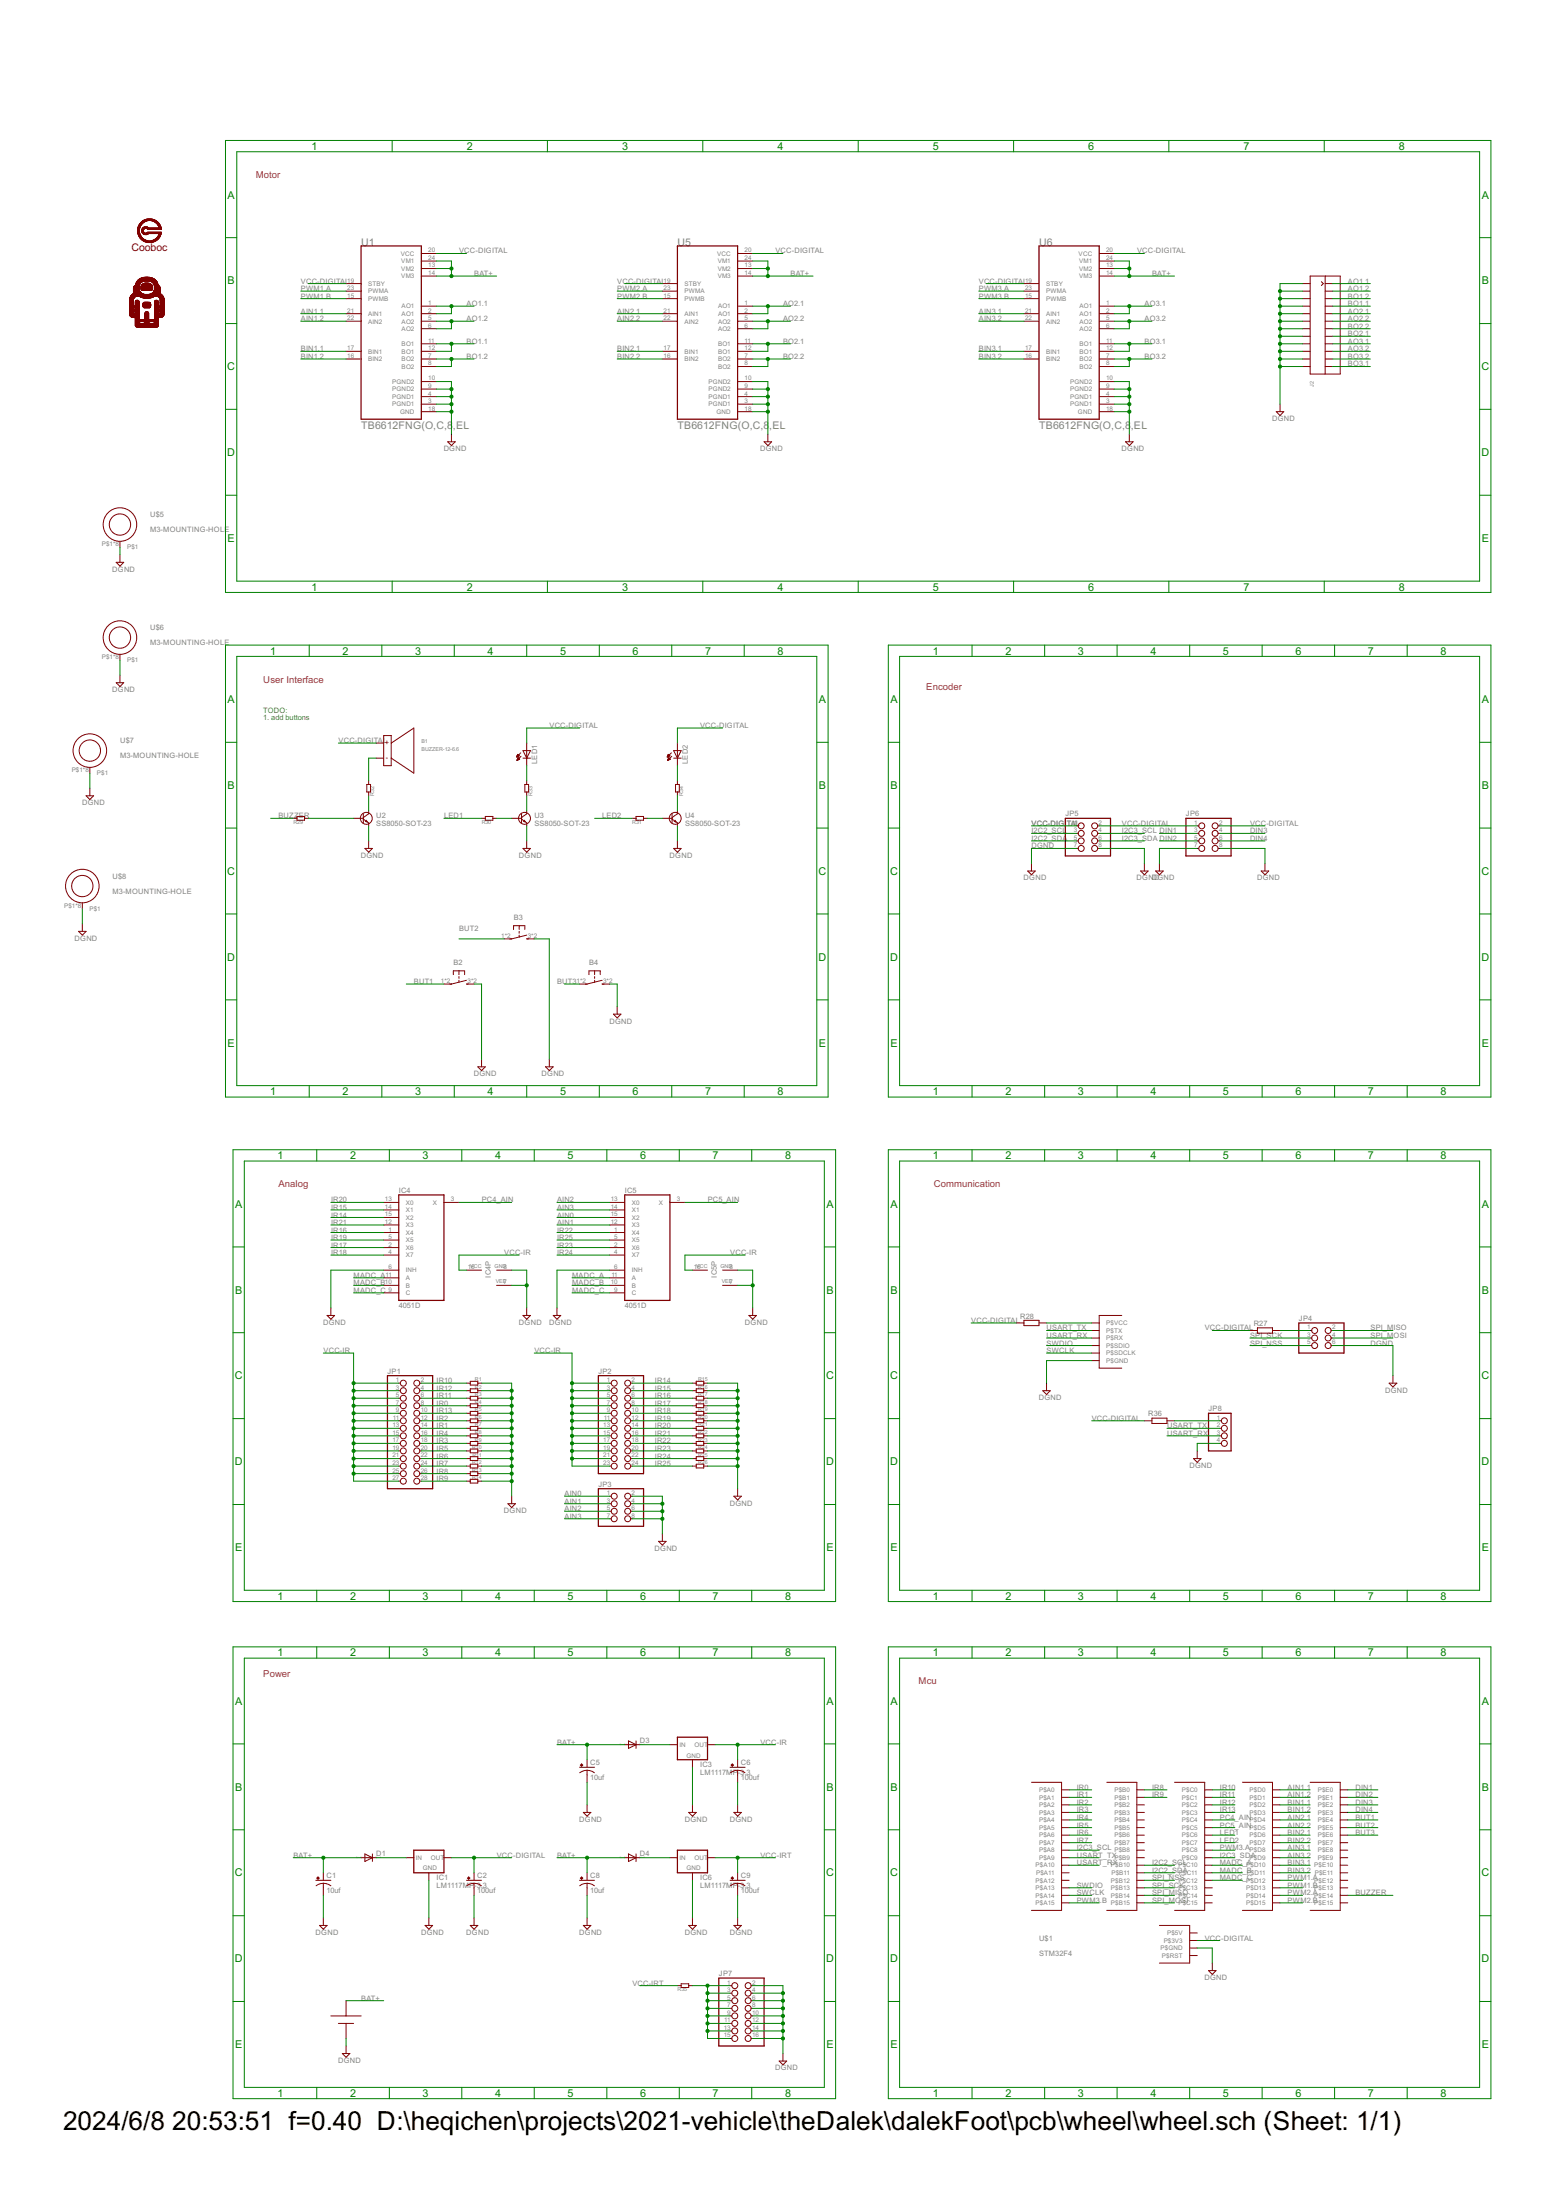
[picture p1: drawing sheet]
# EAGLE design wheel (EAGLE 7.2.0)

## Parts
B1  BUZZER-12-6.6  [BUZZER-12-6.6]
B2  DTSM-6-2PIN  [DTSM-6]
B3  DTSM-6-2PIN  [DTSM-6]
B4  DTSM-6-2PIN  [DTSM-6]
C1  10uf  CPOL-US153CLV-0505  [153CLV-0505]
C2  100uf  CPOL-US153CLV-0605  [153CLV-0605]
C5  10uf  CPOL-US153CLV-0505  [153CLV-0505]
C6  100uf  CPOL-US153CLV-0605  [153CLV-0605]
C8  10uf  CPOL-US153CLV-0505  [153CLV-0505]
C9  100uf  CPOL-US153CLV-0605  [153CLV-0605]
D1  DIODE-DO-214AC  [DO-214AC]
D3  DIODE-DO-214AC  [DO-214AC]
D4  DIODE-DO-214AC  [DO-214AC]
IC1  LM1117MP-3.3  [SOT223]
IC3  LM1117MP-3.3  [SOT223]
IC4  4051D  [SO16]
IC5  4051D  [SO16]
IC6  LM1117MP-3.3  [SOT223]
J1  DEBUG-PORT  [DEBUG-PORT]
J2  KF250-2X12P  [KF250-2X12P]
JP1  PINHD-2X14  [2X14]
JP2  PINHD-2X12  [2X12]
JP3  PINHD-2X4  [2X04]
JP4  PINHD-2X3  [2X03]
JP5  PINHD-2X4  [2X04]
JP6  PINHD-2X4  [2X04]
JP7  PINHD-2X8  [2X08]
JP8  PINHD-1X4  [1X04]
LED1  LEDCHIP-LED0805  [CHIP-LED0805]
LED2  LEDCHIP-LED0805  [CHIP-LED0805]
R1  R-0603  [0603]
R2  R-0603  [0603]
R3  R-0603  [0603]
R4  R-0603  [0603]
R5  R-0603  [0603]
R6  R-0603  [0603]
R7  R-0603  [0603]
R8  R-0603  [0603]
R9  R-0603  [0603]
R10  R-0603  [0603]
R11  R-0603  [0603]
R12  R-0603  [0603]
R13  R-0603  [0603]
R14  R-0603  [0603]
R15  R-0603  [0603]
R16  R-0603  [0603]
R17  R-0603  [0603]
R18  R-0603  [0603]
R19  R-0603  [0603]
R20  R-0603  [0603]
R21  R-0603  [0603]
R22  R-0603  [0603]
R23  R-0603  [0603]
R24  R-0603  [0603]
R25  R-0603  [0603]
R26  R-0603  [0603]
R27  R-EU_R0402  [R0402]
R28  R-EU_R0402  [R0402]
R29  R-0805  [0805]
R30  R-0805  [0805]
R31  R-0805  [0805]
R32  R-0805  [0805]
R33  R-0805  [0805]
R34  R-0805  [0805]
R35  R-0805  [0805]
R36  R-EU_R0402  [R0402]
U1  TB6612FNG(O,C,8,EL  [SOP65P760X160-24N]
U2  SS8050-SOT-23  [SOT-23]
U3  SS8050-SOT-23  [SOT-23]
U4  SS8050-SOT-23  [SOT-23]
U5  TB6612FNG(O,C,8,EL  [SOP65P760X160-24N]
U6  TB6612FNG(O,C,8,EL  [SOP65P760X160-24N]
U$1  STM32F4  [STM32F4]
U$2  BATTERY-10A  [BATTERY_10A]
U$3  COOBOC-PLACE  [COOBOC-PLACE]
U$4  ASTRONANT  [ASTRONANT]
U$5  M3-MOUNTING-HOLE  [M3-MOUNTING-HOLE]
U$6  M3-MOUNTING-HOLE  [M3-MOUNTING-HOLE]
U$7  M3-MOUNTING-HOLE  [M3-MOUNTING-HOLE]
U$8  M3-MOUNTING-HOLE  [M3-MOUNTING-HOLE]

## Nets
AIN0: IC5.15(X2) JP3.1
AIN1: IC5.12(X3) JP3.3
AIN1.1: U1.21(AIN1) U$1.P$22(P$D0)
AIN1.2: U1.22(AIN2) U$1.P$23(P$D1)
AIN2: IC5.13(X0) JP3.5
AIN2.1: U5.21(AIN1) U$1.P$26(P$D4)
AIN2.2: U5.22(AIN2) U$1.P$27(P$D5)
AIN3: IC5.14(X1) JP3.7
AIN3.1: U6.21(AIN1) U$1.P$49(P$D8)
AIN3.2: U6.22(AIN2) U$1.P$50(P$D9)
AO1.1: J2.P$1 U1.1(AO1) U1.2(AO1)
AO1.2: J2.P$3 U1.5(AO2) U1.6(AO2)
AO2.1: J2.P$9 U5.1(AO1) U5.2(AO1)
AO2.2: J2.P$11 U5.5(AO2) U5.6(AO2)
AO3.1: J2.P$17 U6.1(AO1) U6.2(AO1)
AO3.2: J2.P$19 U6.5(AO2) U6.6(AO2)
BAT+: C1.+ C5.+ C8.+ D1.A D3.A D4.A U1.13(VM2) U1.14(VM3) U1.24(VM1) U5.13(VM2) U5.14(VM3) U5.24(VM1) U6.13(VM2) U6.14(VM3) U6.24(VM1) U$2.P$+(P$POS)
BIN1.1: U1.17(BIN1) U$1.P$24(P$D2)
BIN1.2: U1.16(BIN2) U$1.P$25(P$D3)
BIN2.1: U5.17(BIN1) U$1.P$28(P$D6)
BIN2.2: U5.16(BIN2) U$1.P$29(P$D7)
BIN3.1: U6.17(BIN1) U$1.P$51(P$D10)
BIN3.2: U6.16(BIN2) U$1.P$52(P$D11)
BO1.1: J2.P$7 U1.11(BO1) U1.12(BO1)
BO1.2: J2.P$5 U1.7(BO2) U1.8(BO2)
BO2.1: J2.P$15 U5.11(BO1) U5.12(BO1)
BO2.2: J2.P$13 U5.7(BO2) U5.8(BO2)
BO3.1: J2.P$23 U6.11(BO1) U6.12(BO1)
BO3.2: J2.P$21 U6.7(BO2) U6.8(BO2)
BUT1: B2.1 B2.2 U$1.P$61(P$E4)
BUT2: B3.1 B3.2 U$1.P$62(P$E5)
BUT3: B4.1 B4.2 U$1.P$63(P$E6)
BUZZER: R29.P$1 U$1.P$41(P$E14)
DGND: B2.3 B2.4 B3.3 B3.4 B4.3 B4.4 C1.- C2.- C5.- C6.- C8.- C9.- IC1.1(GND) IC3.1(GND) IC4.6(INH) IC4.7(VEE) IC4.8(GND) IC5.6(INH) IC5.7(VEE) IC5.8(GND) IC6.1(GND) J1.P$7(P$GND) J1.P$8(P$GND) J2.P$2 J2.P$4 J2.P$6 J2.P$8 J2.P$10 J2.P$12 J2.P$14 J2.P$16 J2.P$18 J2.P$20 J2.P$22 J2.P$24 JP3.2 JP3.4 JP3.6 JP3.8 JP4.6 JP5.7 JP5.8 JP6.7 JP6.8 JP7.2 JP7.4 JP7.6 JP7.8 JP7.10 JP7.12 JP7.14 JP7.16 JP8.4 R1.P$1 R2.P$1 R3.P$1 R4.P$1 R5.P$1 R6.P$1 R7.P$1 R8.P$1 R9.P$1 R10.P$1 R11.P$1 R12.P$1 R13.P$1 R14.P$1 R15.P$1 R16.P$1 R17.P$1 R18.P$1 R19.P$1 R20.P$1 R21.P$1 R22.P$1 R23.P$1 R24.P$1 R25.P$1 R26.P$1 U1.3(PGND1) U1.4(PGND1) U1.9(PGND2) U1.10(PGND2) U1.18(GND) U2.P$3(P$E) U3.P$3(P$E) U4.P$3(P$E) U5.3(PGND1) U5.4(PGND1) U5.9(PGND2) U5.10(PGND2) U5.18(GND) U6.3(PGND1) U6.4(PGND1) U6.9(PGND2) U6.10(PGND2) U6.18(GND) U$1.P$1(P$GND) U$1.P$2(P$GND) U$1.P$3(P$GND) U$1.P$91(P$GND) U$1.P$92(P$GND) U$2.P$-(P$NEG) U$5.P$1 U$5.P$2 U$5.P$3 U$5.P$4 U$5.P$5 U$5.P$6 U$5.P$7 U$5.P$8 U$6.P$1 U$6.P$2 U$6.P$3 U$6.P$4 U$6.P$5 U$6.P$6 U$6.P$7 U$6.P$8 U$7.P$1 U$7.P$2 U$7.P$3 U$7.P$4 U$7.P$5 U$7.P$6 U$7.P$7 U$7.P$8 U$8.P$1 U$8.P$2 U$8.P$3 U$8.P$4 U$8.P$5 U$8.P$6 U$8.P$7 U$8.P$8
DIN1: JP6.3 U$1.P$57(P$E0)
DIN2: JP6.5 U$1.P$58(P$E1)
DIN3: JP6.4 U$1.P$59(P$E2)
DIN4: JP6.6 U$1.P$60(P$E3)
I2C2_SCL: JP5.3 U$1.P$43(P$B10)
I2C2_SDA: JP5.5 U$1.P$44(P$B11)
I2C3_SCL: JP5.4 U$1.P$11(P$A8)
I2C3_SDA: JP5.6 U$1.P$10(P$C9)
IR0: JP1.8 R4.P$2 U$1.P$72(P$A0)
IR1: JP1.14 R7.P$2 U$1.P$73(P$A1)
IR2: JP1.12 R6.P$2 U$1.P$74(P$A2)
IR3: JP1.18 R9.P$2 U$1.P$75(P$A3)
IR4: JP1.16 R8.P$2 U$1.P$76(P$A4)
IR5: JP1.20 R10.P$2 U$1.P$77(P$A5)
IR6: JP1.22 R11.P$2 U$1.P$78(P$A6)
IR7: JP1.24 R12.P$2 U$1.P$79(P$A7)
IR8: JP1.26 R13.P$2 U$1.P$82(P$B0)
IR9: JP1.28 R14.P$2 U$1.P$84(P$B1)
IR10: JP1.2 R1.P$2 U$1.P$68(P$C0)
IR11: JP1.6 R3.P$2 U$1.P$69(P$C1)
IR12: JP1.4 R2.P$2 U$1.P$70(P$C2)
IR13: JP1.10 R5.P$2 U$1.P$71(P$C3)
IR14: IC4.15(X2) JP2.2 R15.P$2
IR15: IC4.14(X1) JP2.4 R16.P$2
IR16: IC4.1(X4) JP2.6 R17.P$2
IR17: IC4.2(X6) JP2.8 R18.P$2
IR18: IC4.4(X7) JP2.10 R19.P$2
IR19: IC4.5(X5) JP2.12 R20.P$2
IR20: IC4.13(X0) JP2.14 R21.P$2
IR21: IC4.12(X3) JP2.16 R22.P$2
IR22: IC5.1(X4) JP2.18 R23.P$2
IR23: IC5.2(X6) JP2.20 R24.P$2
IR24: IC5.4(X7) JP2.22 R25.P$2
IR25: IC5.5(X5) JP2.24 R26.P$2
LED1: R30.P$1 U$1.P$7(P$C6)
LED2: R31.P$1 U$1.P$8(P$C7)
MADC_A: IC4.11(A) IC5.11(A) U$1.P$19(P$C10)
MADC_B: IC4.10(B) IC5.10(B) U$1.P$20(P$C11)
MADC_C: IC4.9(C) IC5.9(C) U$1.P$21(P$C12)
N$2: D4.C IC6.3(IN)
N$3: JP8.1 R36.2
N$4: JP4.1 R27.2
N$5: D1.C IC1.3(IN)
N$6: JP7.1 JP7.3 JP7.5 JP7.7 JP7.9 JP7.11 JP7.13 JP7.15 R35.P$2
N$7: J1.P$1(P$VCC) J1.P$2(P$VCC) R28.2
N$10: R30.P$2 U3.P$1(P$B)
N$11: R31.P$2 U4.P$1(P$B)
N$12: R29.P$2 U2.P$1(P$B)
N$15: R32.P$1 U2.P$2(P$C)
N$16: R33.P$1 U3.P$2(P$C)
N$17: R34.P$1 U4.P$2(P$C)
N$18: B1.P$- R32.P$2
N$20: LED1.C R33.P$2
N$21: LED2.C R34.P$2
N$38: D3.C IC3.3(IN)
PC4_AIN: IC4.3(X) U$1.P$80(P$C4)
PC5_AIN: IC5.3(X) U$1.P$81(P$C5)
PWM1.A: U1.23(PWMA) U$1.P$53(P$D12)
PWM1.B: U1.15(PWMB) U$1.P$54(P$D13)
PWM2.A: U5.23(PWMA) U$1.P$55(P$D14)
PWM2.B: U5.15(PWMB) U$1.P$56(P$D15)
PWM3.A: U6.23(PWMA) U$1.P$9(P$C8)
PWM3.B: U6.15(PWMB) U$1.P$18(P$A15)
SPI_MISO: JP4.2 U$1.P$47(P$B14)
SPI_MOSI: JP4.4 U$1.P$48(P$B15)
SPI_NSS: JP4.5 U$1.P$45(P$B12)
SPI_SCK: JP4.3 U$1.P$46(P$B13)
SWCLK: J1.P$3(P$SDCLK) U$1.P$17(P$A14)
SWDIO: J1.P$5(P$SDIO) U$1.P$16(P$A13)
USART_RX: J1.P$4(P$RX) JP8.3 U$1.P$13(P$A10)
USART_TX: J1.P$6(P$TX) JP8.2 U$1.P$12(P$A9)
VCC-DIGITAL: B1.P$+ C2.+ IC1.2(OUT) IC1.4(OUT) JP5.1 JP5.2 JP6.1 JP6.2 LED1.A LED2.A R27.1 R28.1 R36.1 U1.19(STBY) U1.20(VCC) U5.19(STBY) U5.20(VCC) U6.19(STBY) U6.20(VCC) U$1.P$5(P$3V3) U$1.P$6(P$3V3) U$1.P$88(P$3V3)
VCC-IR: C6.+ IC3.2(OUT) IC3.4(OUT) IC4.16(VCC) IC5.16(VCC) JP1.1 JP1.3 JP1.5 JP1.7 JP1.9 JP1.11 JP1.13 JP1.15 JP1.17 JP1.19 JP1.21 JP1.23 JP1.25 JP1.27 JP2.1 JP2.3 JP2.5 JP2.7 JP2.9 JP2.11 JP2.13 JP2.15 JP2.17 JP2.19 JP2.21 JP2.23
VCC-IRT: C9.+ IC6.2(OUT) IC6.4(OUT) R35.P$1
Unconnected: U$1.P$4(P$5V) U$1.P$14(P$A11) U$1.P$15(P$A12) U$1.P$30(P$B3) U$1.P$31(P$B4) U$1.P$32(P$B5) U$1.P$33(P$B6) U$1.P$34(P$B7) U$1.P$35(P$B8) U$1.P$36(P$B9) U$1.P$37(P$E10) U$1.P$38(P$E11) U$1.P$39(P$E12) U$1.P$40(P$E13) U$1.P$42(P$E15) U$1.P$64(P$C13) U$1.P$65(P$C14) U$1.P$66(P$C15) U$1.P$67(P$RST) U$1.P$83(P$B2) U$1.P$85(P$E7) U$1.P$86(P$E8) U$1.P$87(P$E9) U$1.P$89(P$5V) U$1.P$90(P$5V)

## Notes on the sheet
- Motor
- User Interface
- Encoder
- TODO:
  1. add buttons
- Analog | Communication
- Power
- Mcu

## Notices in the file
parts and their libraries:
lm1117: (c) 2014 Samuel Lourenço
